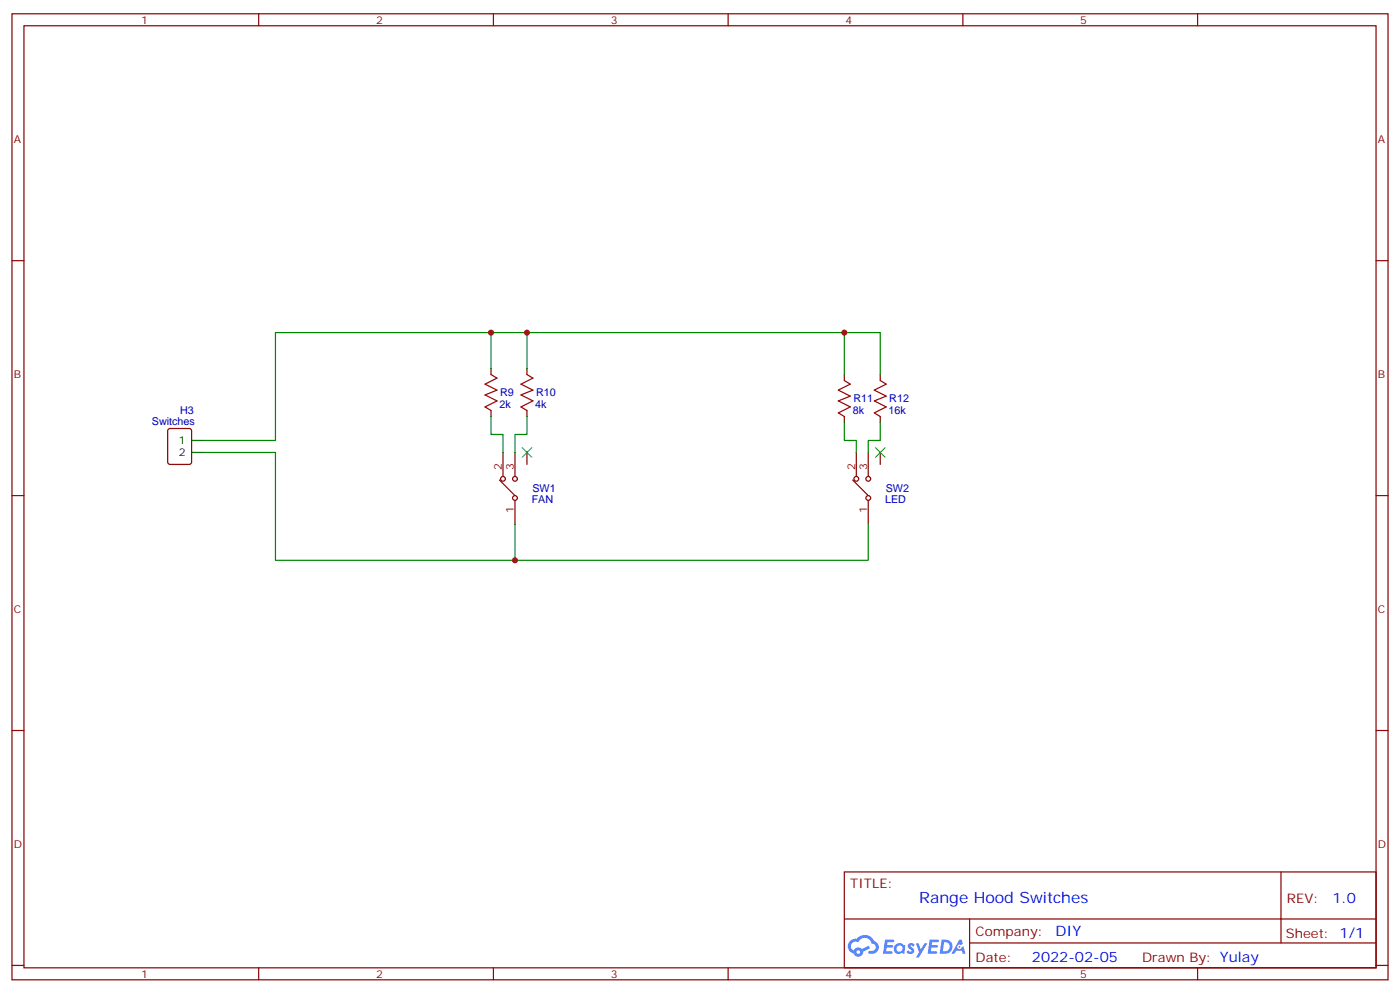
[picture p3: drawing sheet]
<svg xmlns="http://www.w3.org/2000/svg" width="412mm" height="292mm" viewBox="0 0 412 292" stroke-linecap="round" stroke-linejoin="round" font-family="sans-serif">
<g fill="none" stroke="#870000" stroke-width=".35">
<path d="M3.5 4.1h405.4v284.3h-405.4zM7.1 7.6h398.2v277.3h-398.2zM76.2 4.1v3.5M145.3 4.1v3.5M214.5 4.1v3.5M283.6 4.1v3.5M352.8 4.1v3.5M3.5 76.7h3.6M405.3 76.7h3.6M3.5 145.9h3.6M405.3 145.9h3.6M3.5 215h3.6"/>
<path d="M405.3 215h3.6M248.7 256.6h156.6v28.3h-156.6zM377.3 256.7v20.8M248.7 270.5h156.5M285.6 277.5h119.6M285.6 270.5v14.1M3.5 284.2h3.6M76.2 284.9v3.5M145.3 284.9v3.5M214.5 284.9v3.5M283.6 284.9v3.5M352.8 284.9v3.5"/>
<path d="M405.3 284.2h3.6"/>
</g>
<g fill="#5487ff">
<path d="M267.7 277.8a1.22 1.22 0 0 1 1.7 .3l-.4 .6a.47 .47 0 0 0-.3-.4 .47 .47 0 0 0-.5 .1l.1 .3a1.14 1.14 0 0 1 .8 1.7 1.14 1.14 0 0 1-1.9 0l-.2-.2 .5-.5 .7 .4a.29 .29 0 0 0 .3-.2 .29 .29 0 0 0-.2-.4 1.04 1.04 0 0 1-.6-1.7z"/>
<path d="M260.7 276.6h2.4l.3 .2-.2 .5h-1.8l-.1 .9h1.5l.3 .3-.3 .4h-1.6l-.2 1.1 1.7 .1 .2 .3-.2 .3h-2.6z"/>
<path d="M273.8 276.6h2.4l.3 .2-.1 .5h-1.8l-.2 .9h1.6l.3 .3-.4 .4h-1.6l-.1 1.1 1.7 .1 .2 .3-.2 .3h-2.6z"/>
<path d="M282.6 276.6h.7l.3 1.2-.6 .3a.69 .69 0 0 0-1 .3 .69 .69 0 0 0 .4 1 .69 .69 0 0 0 .9-.6l.5-.3 .6 2.2h-.8l-.2-.9h-1.8l-.5 .9h-.8z"/>
<path d="M269.8 277.7h.8l.6 1.8 1.1-1.8h.9l-2.6 4.1h-.8l.9-1.5z"/>
<path d="M277.4 276.6l-.6 4.1h1.3a2.11 2.11 0 0 0 2.5-2.1 2.11 2.11 0 0 0-2.5-2zM278.1 277.3a1.39 1.39 0 0 1 1.7 1.4 1.39 1.39 0 0 1-1.8 1.3h-.3z"/>
<path d="M263.7 278.2a1.54 1.54 0 0 0-.1 2.1 1.54 1.54 0 0 0 2.2 .2l.6 .2 .3-2.3-.2-.2-.4-.1a1.49 1.49 0 0 0-2.4 .1zM264 279.2a.94 .94 0 0 1 1.8 0 .94 .94 0 0 1-1.8 0z"/>
<path d="M250.4 276.9a2.18 2.18 0 0 0 1.1 3.8 1.44 1.44 0 0 0 1.6 .9 1.44 1.44 0 0 0 1.2-1.5l2-1-.5-.7-1.9 .9a1.47 1.47 0 0 0-2.4 .5 1.39 1.39 0 0 1-.7-2 1.39 1.39 0 0 1 2-.4 2.12 2.12 0 0 1 2.2-1.3 2.12 2.12 0 0 1 1.9 1.6 1.14 1.14 0 0 1 1.1 1.5 1.14 1.14 0 0 1-1.7 .7 .43 .43 0 0 0-.5 .3 .43 .43 0 0 0 .4 .5 1.98 1.98 0 0 0 2.5-1.2 1.98 1.98 0 0 0-1.2-2.5 3.1 3.1 0 0 0-5.3-.7l-.9 .1zM252.3 280.2a.55 .55 0 0 1 1.1 0 .55 .55 0 0 1-1.1 0z"/>
<circle cx="282.6" cy="278.7" r=".26"/>
</g>
<g fill="none" stroke="#870000" stroke-width=".35">
<path d="M144.6 108.5v1.7M155.2 108.5v1.7M248.7 110.2v1.8M259.3 110.2v1.8M49.6 126.3l.5-.2h5.6l.7 .4v9.5l-.4 .6-5.9 .1-.7-.5v-9.4zM144.6 120.8v1.8M148.2 133.2v7M151.7 133.2v7M155.2 120.8v1.8M155.2 133.2v3.5M248.7 122.6v1.8M252.2 133.2v7"/>
<path d="M255.8 133.2v7M259.3 122.6v1.8M259.3 133.2v3.5M147.1 141.3l4.6 4.6M151.7 147.3v7M251.2 141.3l4.6 4.6M255.8 147.3v7"/>
<circle cx="148.2" cy="140.9" r=".71"/>
<circle cx="151.7" cy="146.6" r=".71"/>
<circle cx="151.7" cy="140.9" r=".71"/>
<circle cx="252.2" cy="140.9" r=".71"/>
<circle cx="255.8" cy="140.9" r=".71"/>
<circle cx="255.8" cy="146.6" r=".71"/>
</g>
<path d="M56.4 129.6h3.6M56.4 133.2h3.6" fill="none" stroke="#000" stroke-width=".35"/>
<path d="M144.6 110.2l1.8 1.1-3.5 1.8 3.5 1.7-3.5 1.4 3.5 1.8-3.5 1.8 1.7 1M155.2 110.2l1.8 1.1-3.5 1.8 3.5 1.7-3.5 1.4 3.5 1.8-3.5 1.8 1.7 1M248.7 112l1.8 1.1-3.6 1.7 3.6 1.8-3.6 1.4 3.6 1.8-3.6 1.7 1.8 1.1M259.3 112l1.8 1.1-3.6 1.7 3.6 1.8-3.6 1.4 3.6 1.8-3.6 1.7 1.8 1.1" fill="none" stroke="#a10000" stroke-width=".35"/>
<path d="M144.6 97.9h10.6v10.6M155.2 97.9h93.5v12.3M248.7 97.9h10.6v12.3M144.6 108.5v-10.6h-63.5v31.7h-21.1M60 133.2h21.1v31.7h70.6M144.6 122.6v5.3h3.6v5.3M155.2 122.6v5.3h-3.5v5.3M248.7 124.4v5.2h3.5v3.6M259.3 124.4v5.2h-3.5v3.6M151.7 154.3v10.6h104.1v-10.6" fill="none" stroke="#008700" stroke-width=".35"/>
<path d="M153.8 131.8l2.8 2.8M156.6 131.8l-2.8 2.8M257.9 131.8l2.8 2.8M260.7 131.8l-2.8 2.8" fill="none" stroke="#3c3" stroke-width=".35"/>
<g fill="#c00">
<circle cx="151.7" cy="164.9" r=".88"/>
<circle cx="144.6" cy="97.9" r=".88"/>
<circle cx="155.2" cy="97.9" r=".88"/>
<circle cx="248.7" cy="97.9" r=".88"/>
</g>
<text font-size="4.6" fill="#00f" x="270.8" y="265.7">Range Hood Switches</text>
<g font-size="4.2" fill="#00f">
<text x="392.5" y="265.9">1.0</text>
<text x="310.9" y="275.5">DIY</text>
<text x="304" y="283.3">2022-02-05</text>
</g>
<g font-size="3.9" fill="#800">
<text x="250.5" y="261.2">TITLE:</text>
<text x="379.1" y="265.9">REV:</text>
<text x="287.4" y="275.4">Company:</text>
<text x="378.7" y="276">Sheet: 1/1</text>
<text x="287.4" y="283.1">Date:</text>
<text x="336.4" y="283.2">Drawn By: Yulay</text>
</g>
<g font-size="3.2" fill="#800">
<text x="41.6" y="7.1">1</text>
<text x="110.8" y="7.1">2</text>
<text x="179.9" y="7.1">3</text>
<text x="249.1" y="7.1">4</text>
<text x="318.2" y="7.1">5</text>
<text x="4.1" y="42.2">A</text>
<text x="405.9" y="42.2">A</text>
<text x="4.1" y="111.3">B</text>
<text x="405.9" y="111.3">B</text>
<text x="147.8" y="138.5" transform="rotate(-90 147.8 138.5)">2</text>
<text x="151.3" y="138.5" transform="rotate(-90 151.3 138.5)">3</text>
<text x="251.9" y="138.5" transform="rotate(-90 251.9 138.5)">2</text>
<text x="255.4" y="138.5" transform="rotate(-90 255.4 138.5)">3</text>
<text x="151.3" y="151.1" transform="rotate(-90 151.3 151.1)">1</text>
<text x="255.4" y="151.1" transform="rotate(-90 255.4 151.1)">1</text>
<text x="4.1" y="180.4">C</text>
<text x="405.9" y="180.4">C</text>
<text x="4.1" y="249.6">D</text>
<text x="405.9" y="249.6">D</text>
<text x="41.6" y="287.9">1</text>
<text x="110.8" y="287.9">2</text>
<text x="179.9" y="287.9">3</text>
<text x="249.1" y="287.9">4</text>
<text x="318.2" y="287.9">5</text>
</g>
<g font-size="3.2" fill="#000080">
<text x="147.1" y="120">2k</text>
<text x="147.3" y="116.7">R9</text>
<text x="157.7" y="120">4k</text>
<text x="157.9" y="116.7">R10</text>
<text x="251.4" y="118.4">R11</text>
<text x="262" y="118.4">R12</text>
<text x="44.7" y="125.1">Switches</text>
<text x="53.1" y="121.7">H3</text>
<text x="251.2" y="121.7">8k</text>
<text x="261.8" y="121.7">16k</text>
<text x="156.6" y="148.2">FAN</text>
<text x="156.8" y="144.9">SW1</text>
<text x="260.7" y="148.2">LED</text>
<text x="260.9" y="144.9">SW2</text>
</g>
<g font-size="3.2">
<text x="52.7" y="130.7">1</text>
<text x="52.7" y="134.2">2</text>
</g>
</svg>
